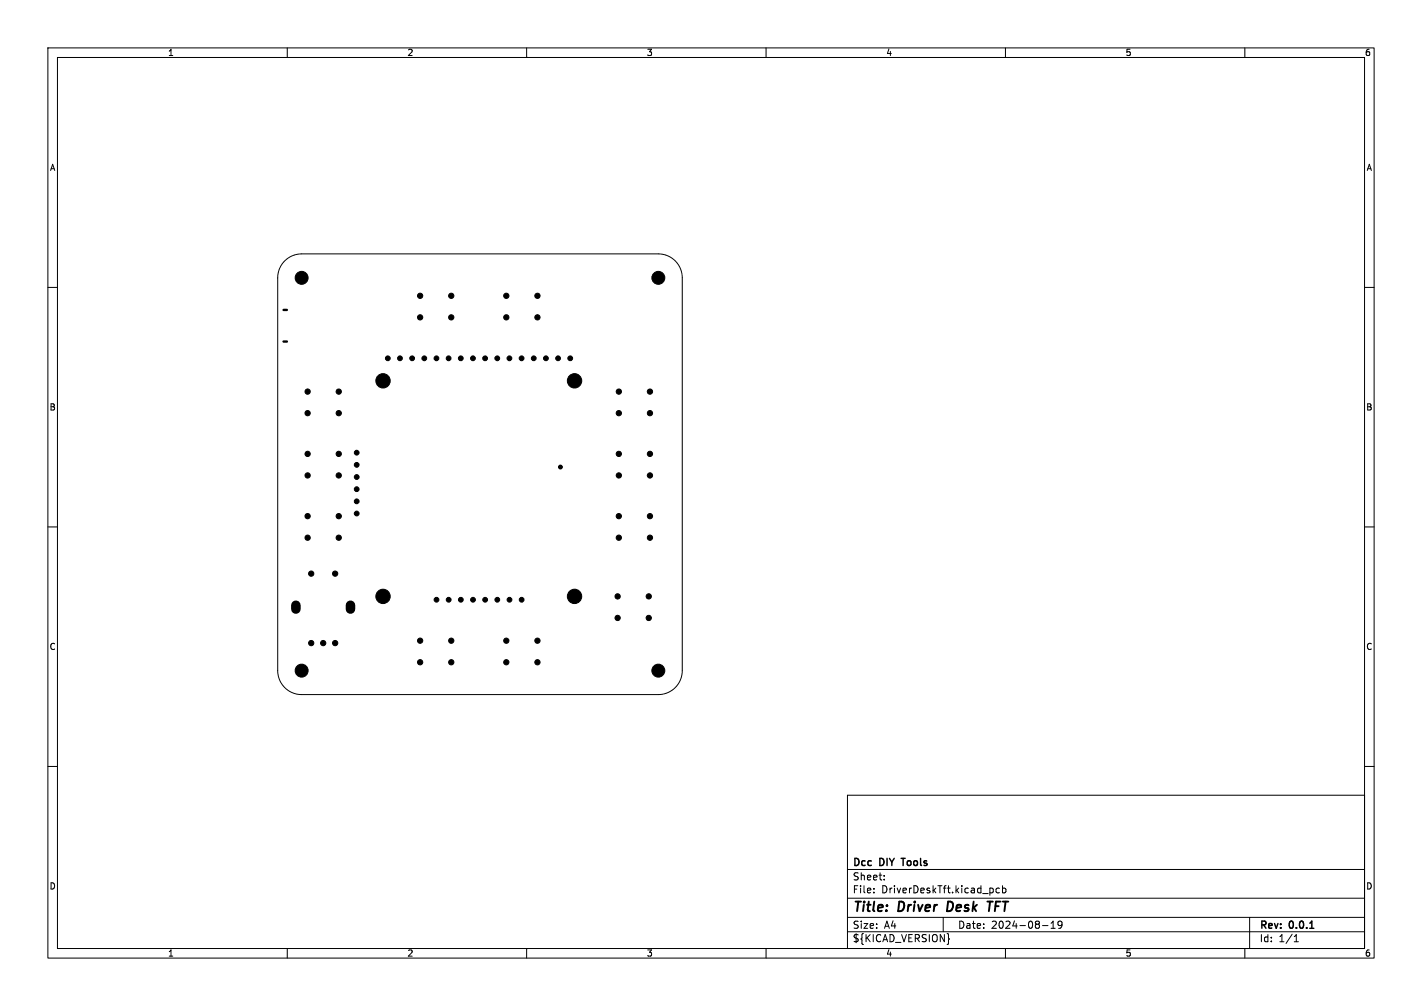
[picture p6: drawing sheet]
<svg xmlns="http://www.w3.org/2000/svg" width="297mm" height="210mm" viewBox="0 0 297 210" stroke-linecap="round" stroke-linejoin="round" font-family="sans-serif">
<g fill="none" stroke="#000" stroke-width=".21">
<path d="M10 10h277v190h-277zM12 12h273v186h-273zM60 10v2M110 10v2M160 10v2M210 10v2M260 10v2M59.5 54.5a5 5 0 0 1 3.5-1.5h74.5a5 5 0 0 1 5 5v82a5 5 0 0 1-5 5h-74.5a5 5 0 0 1-5-5v-82a5 5 0 0 1 1.5-3.5zM10 60h2M285 60h2M10 110h2M285 110h2"/>
<path d="M10 160h2M177 166h108v32h-108zM285 160h2M60 198v2M110 198v2M160 198v2M177 194.5h108M177 191.5h108M177 187.5h108M177 181.5h108M182.5 186.3v.1M182.5 185.5v.1"/>
<path d="M184.7 183.6v.1M184.7 182.8v.1M197 191.5v3M198.1 195.8l.2 .2-.2 .2M208.7 185.5l-.4-.1-.3 .3 .2 .6h.5M209.4 185.5l.4-.1 .3 .3-.1 .6h-.6M209.4 184.9v1.5M210 198v2M217.7 193.2h1.2M219.5 193.8h.9M219.5 192.7l.5-.4v1.5M221.8 192.9l-.3 .3h-.4l-.1-.3 .1-.5 .4-.1 .2 .1a.99 .99 0 0 1-.3 1.4h-.3"/>
<path d="M260 198v2M261 191.5v6.5M270.3 196.6h.9M270.3 195.5l.4-.4v1.5"/>
<circle cx="117" cy="97.5" r=".33"/>
<circle cx="117.1" cy="97.5" r=".21"/>
<circle cx="117.1" cy="97.5" r=".4"/>
</g>
<path d="M188.2 179.2h.9M273.6 193.8h.8" fill="none" stroke="#000" stroke-width=".3"/>
<path d="M198 188.2l-.2 2h.5M206.2 188.2h1.2M206.8 188.2l-.3 2" fill="none" stroke="#000" stroke-width=".4"/>
<g fill="#000" stroke="#000" stroke-width=".21">
<circle cx="63" cy="58" r="1.35"/>
<circle cx="137.5" cy="58" r="1.35"/>
<circle cx="80" cy="79.5" r="1.5"/>
<circle cx="81" cy="74.8" r=".5"/>
<circle cx="83.5" cy="74.8" r=".5"/>
<circle cx="86.1" cy="74.8" r=".5"/>
<circle cx="87.7" cy="66.2" r=".55"/>
<circle cx="87.7" cy="61.8" r=".55"/>
<circle cx="88.6" cy="74.8" r=".5"/>
<circle cx="91.2" cy="74.8" r=".5"/>
<circle cx="93.7" cy="74.8" r=".5"/>
<circle cx="94.3" cy="66.2" r=".55"/>
<circle cx="94.3" cy="61.8" r=".55"/>
<circle cx="96.2" cy="74.8" r=".5"/>
<circle cx="98.8" cy="74.8" r=".5"/>
<circle cx="101.3" cy="74.8" r=".5"/>
<circle cx="103.9" cy="74.8" r=".5"/>
<circle cx="105.7" cy="66.2" r=".55"/>
<circle cx="105.7" cy="61.8" r=".55"/>
<circle cx="106.4" cy="74.8" r=".5"/>
<circle cx="108.9" cy="74.8" r=".5"/>
<circle cx="111.5" cy="74.8" r=".5"/>
<circle cx="112.3" cy="66.2" r=".55"/>
<circle cx="112.3" cy="61.8" r=".55"/>
<circle cx="114" cy="74.8" r=".5"/>
<circle cx="116.6" cy="74.8" r=".5"/>
<circle cx="119.1" cy="74.8" r=".5"/>
<circle cx="120" cy="79.5" r="1.5"/>
<circle cx="64.2" cy="99.3" r=".55"/>
<circle cx="64.2" cy="86.3" r=".55"/>
<circle cx="64.2" cy="94.8" r=".55"/>
<circle cx="64.2" cy="81.8" r=".55"/>
<circle cx="70.7" cy="99.3" r=".55"/>
<circle cx="70.7" cy="86.3" r=".55"/>
<circle cx="70.7" cy="94.8" r=".55"/>
<circle cx="70.7" cy="81.8" r=".55"/>
<circle cx="74.5" cy="94.5" r=".5"/>
<circle cx="74.5" cy="97" r=".5"/>
<circle cx="74.5" cy="99.6" r=".5"/>
<circle cx="117.1" cy="97.5" r=".19"/>
<circle cx="129.2" cy="86.3" r=".55"/>
<circle cx="129.2" cy="99.3" r=".55"/>
<circle cx="129.3" cy="94.8" r=".55"/>
<circle cx="129.3" cy="81.8" r=".55"/>
<circle cx="135.7" cy="86.3" r=".55"/>
<circle cx="135.7" cy="99.3" r=".55"/>
<circle cx="135.7" cy="94.8" r=".55"/>
<circle cx="135.7" cy="81.8" r=".55"/>
<circle cx="64.2" cy="112.2" r=".55"/>
<circle cx="64.2" cy="107.7" r=".55"/>
<circle cx="65" cy="119.7" r=".55"/>
<circle cx="70" cy="119.7" r=".55"/>
<circle cx="70.7" cy="112.2" r=".55"/>
<circle cx="70.7" cy="107.7" r=".55"/>
<circle cx="74.5" cy="102.1" r=".5"/>
<circle cx="74.5" cy="104.7" r=".5"/>
<circle cx="74.5" cy="107.2" r=".5"/>
<circle cx="129.2" cy="112.2" r=".55"/>
<circle cx="129.3" cy="107.7" r=".55"/>
<circle cx="135.7" cy="112.2" r=".55"/>
<circle cx="135.7" cy="107.7" r=".55"/>
<circle cx="63" cy="140" r="1.35"/>
<circle cx="65" cy="134.3" r=".55"/>
<circle cx="67.5" cy="134.3" r=".55"/>
<circle cx="70" cy="134.3" r=".55"/>
<circle cx="80" cy="124.5" r="1.5"/>
<circle cx="87.7" cy="138.3" r=".55"/>
<circle cx="87.7" cy="133.7" r=".55"/>
<circle cx="91.2" cy="125.2" r=".5"/>
<circle cx="93.7" cy="125.2" r=".5"/>
<circle cx="94.3" cy="138.3" r=".55"/>
<circle cx="94.3" cy="133.7" r=".55"/>
<circle cx="96.3" cy="125.2" r=".5"/>
<circle cx="98.8" cy="125.2" r=".5"/>
<circle cx="101.3" cy="125.2" r=".5"/>
<circle cx="103.9" cy="125.2" r=".5"/>
<circle cx="105.7" cy="138.3" r=".55"/>
<circle cx="105.7" cy="133.7" r=".55"/>
<circle cx="106.4" cy="125.2" r=".5"/>
<circle cx="109" cy="125.2" r=".5"/>
<circle cx="112.3" cy="138.3" r=".55"/>
<circle cx="112.3" cy="133.7" r=".55"/>
<circle cx="120" cy="124.5" r="1.5"/>
<circle cx="129" cy="129" r=".55"/>
<circle cx="129" cy="124.5" r=".55"/>
<circle cx="135.5" cy="129" r=".55"/>
<circle cx="135.5" cy="124.5" r=".55"/>
<circle cx="137.5" cy="140" r="1.35"/>
</g>
<path d="M59.2 64.7h.7M59.2 71.3h.7" fill="none" stroke="#000" stroke-width=".5"/>
<path d="M61.8 126.4v.8M73.2 126.4v.8" fill="none" stroke="#000" stroke-width="2"/>
<g font-size="2.8">
<text x="178" y="190.9">Title:</text>
<text x="187.7" y="190.9">Driver</text>
<text x="198.6" y="190.9">Desk</text>
<text x="207.9" y="190.9">TFT</text>
</g>
<g font-size="2.1">
<text x="178" y="184">Sheet:</text>
<text x="178" y="181.2">Dcc</text>
<text x="183.8" y="181.2">DIY</text>
<text x="189.1" y="181.2">Tools</text>
<text x="178" y="186.7">File:</text>
<text x="184.1" y="186.7">DriverDeskTft.kicad_pcb</text>
<text x="178" y="196.9">${KICAD_VERSION}</text>
<text x="178" y="194.1">Size:</text>
<text x="184.7" y="194.1">A4</text>
<text x="200" y="194.1">Date:</text>
<text x="207" y="194.1">2024-08-19</text>
<text x="263" y="194.3">Rev:</text>
<text x="263" y="196.9">Id:</text>
<text x="267.1" y="196.9">1/1</text>
<text x="269.4" y="194.3">0.0.1</text>
</g>
<g font-size="1.8">
<text x="35" y="11.9">1</text>
<text x="85" y="11.9">2</text>
<text x="135" y="11.9">3</text>
<text x="185" y="11.9">4</text>
<text x="235" y="11.9">5</text>
<text x="285" y="11.9">6</text>
<text x="10.3" y="35.9">A</text>
<text x="285.4" y="35.9">A</text>
<text x="10.3" y="85.9">B</text>
<text x="285.3" y="85.9">B</text>
<text x="10.3" y="135.9">C</text>
<text x="285.3" y="135.9">C</text>
<text x="10.3" y="185.9">D</text>
<text x="285.3" y="185.9">D</text>
<text x="35" y="199.9">1</text>
<text x="85" y="199.9">2</text>
<text x="135" y="199.9">3</text>
<text x="185" y="199.9">4</text>
<text x="235" y="199.9">5</text>
<text x="285" y="199.9">6</text>
</g>
</svg>
